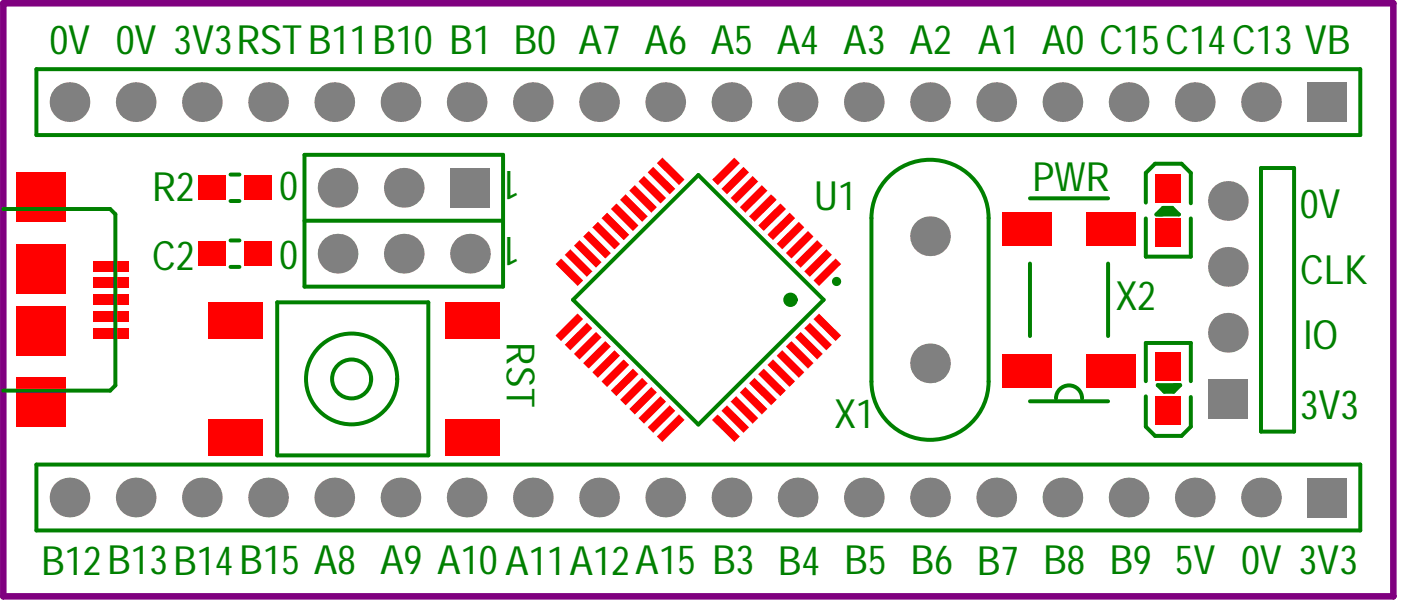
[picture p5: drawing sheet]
<svg xmlns="http://www.w3.org/2000/svg" width="89mm" height="38mm" viewBox="0 0 89 38" stroke-linecap="round" stroke-linejoin="round" font-family="sans-serif">
<path d="M.2 .2h88.6v37.8h-88.6z" fill="none" stroke="#800080" stroke-width=".42"/>
<g fill="#808080">
<circle cx="4.4" cy="31.7" r="1.27"/>
<circle cx="4.4" cy="6.5" r="1.27"/>
<circle cx="8.6" cy="6.5" r="1.27"/>
<circle cx="8.6" cy="31.7" r="1.27"/>
<circle cx="12.9" cy="31.7" r="1.27"/>
<circle cx="12.9" cy="6.5" r="1.27"/>
<circle cx="17.1" cy="31.7" r="1.27"/>
<circle cx="21.3" cy="31.7" r="1.27"/>
<circle cx="42.4" cy="31.7" r="1.27"/>
<circle cx="38.2" cy="31.7" r="1.27"/>
<circle cx="33.9" cy="31.7" r="1.27"/>
<circle cx="29.7" cy="31.7" r="1.27"/>
<circle cx="25.5" cy="31.7" r="1.27"/>
<circle cx="29.9" cy="16.2" r="1.27"/>
<circle cx="21.5" cy="16.2" r="1.27"/>
<circle cx="25.7" cy="16.2" r="1.27"/>
<circle cx="25.7" cy="12" r="1.27"/>
<circle cx="21.5" cy="12" r="1.27"/>
<circle cx="17.1" cy="6.5" r="1.27"/>
<circle cx="21.3" cy="6.5" r="1.27"/>
<circle cx="33.9" cy="6.5" r="1.27"/>
<circle cx="25.5" cy="6.5" r="1.27"/>
<circle cx="29.7" cy="6.5" r="1.27"/>
<circle cx="38.2" cy="6.5" r="1.27"/>
<circle cx="42.4" cy="6.5" r="1.27"/>
<circle cx="46.6" cy="31.7" r="1.27"/>
<circle cx="46.6" cy="6.5" r="1.27"/>
<circle cx="50.8" cy="31.7" r="1.27"/>
<circle cx="50.8" cy="6.5" r="1.27"/>
<circle cx="55" cy="31.7" r="1.27"/>
<circle cx="55" cy="6.5" r="1.27"/>
<circle cx="59.2" cy="31.7" r="1.27"/>
<circle cx="63.5" cy="31.7" r="1.27"/>
<circle cx="67.7" cy="31.7" r="1.27"/>
<circle cx="71.9" cy="31.7" r="1.27"/>
<circle cx="76.1" cy="31.7" r="1.27"/>
<circle cx="80.3" cy="31.7" r="1.27"/>
<circle cx="59.2" cy="23.1" r="1.27"/>
<circle cx="78.2" cy="21.2" r="1.27"/>
<circle cx="78.2" cy="17" r="1.27"/>
<circle cx="59.2" cy="15" r="1.27"/>
<circle cx="78.2" cy="12.8" r="1.27"/>
<circle cx="59.2" cy="6.5" r="1.27"/>
<circle cx="63.5" cy="6.5" r="1.27"/>
<circle cx="67.7" cy="6.5" r="1.27"/>
<circle cx="71.9" cy="6.5" r="1.27"/>
<circle cx="76.1" cy="6.5" r="1.27"/>
<circle cx="80.3" cy="6.5" r="1.27"/>
</g>
<g fill="#808080">
<path d="M28.7 10.7h2.5v2.5h-2.5z" fill-rule="evenodd"/>
<path d="M83.3 30.4h2.5v2.5h-2.5z" fill-rule="evenodd"/>
<path d="M77 24.1h2.5v2.5h-2.5z" fill-rule="evenodd"/>
<path d="M83.3 5.2h2.5v2.6h-2.5z" fill-rule="evenodd"/>
</g>
<g fill="#f00">
<path d="M12.6 11.2h1.8v1.5h-1.8z" fill-rule="evenodd"/>
<path d="M15.6 11.2h1.7v1.5h-1.7z" fill-rule="evenodd"/>
<path d="M12.6 15.4h1.8v1.5h-1.8z" fill-rule="evenodd"/>
<path d="M15.6 15.4h1.7v1.5h-1.7z" fill-rule="evenodd"/>
<path d="M73.6 22.4h1.7v1.8h-1.7z" fill-rule="evenodd"/>
<path d="M73.6 25.3h1.7v1.8h-1.7z" fill-rule="evenodd"/>
<path d="M73.6 13.9h1.7v1.8h-1.7z" fill-rule="evenodd"/>
<path d="M73.6 11.1h1.7v1.8h-1.7z" fill-rule="evenodd"/>
<path d="M13.3 19.3h3.4v2.3h-3.4z" fill-rule="evenodd"/>
<path d="M28.4 19.2h3.5v2.4h-3.5z" fill-rule="evenodd"/>
<path d="M28.4 26.7h3.5v2.3h-3.5z" fill-rule="evenodd"/>
<path d="M13.3 26.7h3.4v2.3h-3.4z" fill-rule="evenodd"/>
<path d="M63.9 22.5h3.1v2.2h-3.1z" fill-rule="evenodd"/>
<path d="M63.9 13.5h3.1v2.1h-3.1z" fill-rule="evenodd"/>
<path d="M69.2 13.5h3.1v2.1h-3.1z" fill-rule="evenodd"/>
<path d="M69.2 22.5h3.1v2.2h-3.1z" fill-rule="evenodd"/>
<path d="M51.8 20.3l.4-.3 1.4 1.4-.4 .3z" fill-rule="evenodd"/>
<path d="M51.2 20.9l.4-.4 1.4 1.4-.4 .4z" fill-rule="evenodd"/>
<path d="M50.7 21.5l.3-.4 1.4 1.4-.3 .4z" fill-rule="evenodd"/>
<path d="M50.1 22.1l.3-.4 1.4 1.4-.3 .4z" fill-rule="evenodd"/>
<path d="M49.5 22.7l.3-.4 1.4 1.4-.3 .4z" fill-rule="evenodd"/>
<path d="M48.9 23.2l.3-.3 1.5 1.4-.4 .3z" fill-rule="evenodd"/>
<path d="M48.3 23.8l.4-.3 1.4 1.4-.4 .3z" fill-rule="evenodd"/>
<path d="M47.7 24.4l.4-.3 1.4 1.4-.4 .3z" fill-rule="evenodd"/>
<path d="M47.1 25l.4-.4 1.4 1.4-.4 .4z" fill-rule="evenodd"/>
<path d="M46.5 25.6l.4-.4 1.4 1.4-.3 .4z" fill-rule="evenodd"/>
<path d="M46 26.2l.3-.4 1.4 1.4-.3 .4z" fill-rule="evenodd"/>
<path d="M45.4 26.7l.3-.3 1.4 1.4-.3 .3z" fill-rule="evenodd"/>
<path d="M41.8 27.8l1.5-1.4 .3 .3-1.4 1.4z" fill-rule="evenodd"/>
<path d="M41.3 27.2l1.4-1.4 .3 .4-1.4 1.4z" fill-rule="evenodd"/>
<path d="M40.7 26.6l1.4-1.4 .3 .4-1.4 1.4z" fill-rule="evenodd"/>
<path d="M40.1 26l1.4-1.4 .3 .4-1.4 1.4z" fill-rule="evenodd"/>
<path d="M39.5 25.5l1.4-1.4 .4 .3-1.4 1.4z" fill-rule="evenodd"/>
<path d="M38.9 24.9l1.4-1.4 .4 .3-1.4 1.4z" fill-rule="evenodd"/>
<path d="M38.3 24.3l1.4-1.4 .4 .3-1.4 1.4z" fill-rule="evenodd"/>
<path d="M37.7 23.7l1.4-1.4 .4 .4-1.4 1.4z" fill-rule="evenodd"/>
<path d="M37.2 23.1l1.4-1.4 .3 .4-1.4 1.4z" fill-rule="evenodd"/>
<path d="M36.6 22.5l1.4-1.4 .3 .4-1.4 1.4z" fill-rule="evenodd"/>
<path d="M36 21.9l1.4-1.4 .3 .4-1.4 1.4z" fill-rule="evenodd"/>
<path d="M35.4 21.4l1.4-1.4 .4 .3-1.5 1.4z" fill-rule="evenodd"/>
<path d="M35.4 16.8l.3-.3 1.5 1.4-.4 .3z" fill-rule="evenodd"/>
<path d="M36 16.2l.3-.3 1.4 1.4-.3 .3z" fill-rule="evenodd"/>
<path d="M36.6 15.6l.3-.3 1.4 1.4-.3 .3z" fill-rule="evenodd"/>
<path d="M37.2 15.1l.3-.4 1.4 1.4-.3 .4z" fill-rule="evenodd"/>
<path d="M37.7 14.5l.4-.4 1.4 1.4-.4 .4z" fill-rule="evenodd"/>
<path d="M38.3 13.9l.4-.4 1.4 1.4-.4 .4z" fill-rule="evenodd"/>
<path d="M38.9 13.3l.4-.3 1.4 1.4-.4 .3z" fill-rule="evenodd"/>
<path d="M39.5 12.7l.4-.3 1.4 1.4-.4 .3z" fill-rule="evenodd"/>
<path d="M40.1 12.1l.3-.3 1.4 1.4-.3 .3z" fill-rule="evenodd"/>
<path d="M40.7 11.6l.3-.4 1.4 1.4-.3 .4z" fill-rule="evenodd"/>
<path d="M41.3 11l.3-.4 1.4 1.4-.3 .4z" fill-rule="evenodd"/>
<path d="M41.8 10.4l.4-.4 1.4 1.4-.3 .4z" fill-rule="evenodd"/>
<path d="M45.4 11.4l1.4-1.4 .3 .4-1.4 1.4z" fill-rule="evenodd"/>
<path d="M46 12l1.4-1.4 .3 .4-1.4 1.4z" fill-rule="evenodd"/>
<path d="M46.5 12.6l1.5-1.4 .3 .4-1.4 1.4z" fill-rule="evenodd"/>
<path d="M47.1 13.2l1.4-1.4 .4 .3-1.4 1.4z" fill-rule="evenodd"/>
<path d="M47.7 13.8l1.4-1.4 .4 .3-1.4 1.4z" fill-rule="evenodd"/>
<path d="M48.3 14.4l1.4-1.4 .4 .3-1.4 1.4z" fill-rule="evenodd"/>
<path d="M48.9 14.9l1.4-1.4 .4 .4-1.5 1.4z" fill-rule="evenodd"/>
<path d="M49.5 15.5l1.4-1.4 .3 .4-1.4 1.4z" fill-rule="evenodd"/>
<path d="M50.1 16.1l1.4-1.4 .3 .4-1.4 1.4z" fill-rule="evenodd"/>
<path d="M50.7 16.7l1.4-1.4 .3 .3-1.4 1.4z" fill-rule="evenodd"/>
<path d="M51.2 17.3l1.4-1.4 .4 .3-1.4 1.4z" fill-rule="evenodd"/>
<path d="M51.8 17.9l1.4-1.4 .4 .3-1.4 1.4z" fill-rule="evenodd"/>
<path d="M1 11h3.2v3.1h-3.2z" fill-rule="evenodd"/>
<path d="M1 24h3.2v3.2h-3.2z" fill-rule="evenodd"/>
<path d="M1 15.5h3.2v3.2h-3.2z" fill-rule="evenodd"/>
<path d="M1 19.5h3.2v3.1h-3.2z" fill-rule="evenodd"/>
<path d="M5.9 16.6h2.3v.7h-2.3z" fill-rule="evenodd"/>
<path d="M5.9 17.7h2.3v.6h-2.3z" fill-rule="evenodd"/>
<path d="M5.9 18.8h2.3v.6h-2.3z" fill-rule="evenodd"/>
<path d="M5.9 19.8h2.3v.7h-2.3z" fill-rule="evenodd"/>
<path d="M5.9 20.9h2.3v.7h-2.3z" fill-rule="evenodd"/>
</g>
<g fill="#008000">
<circle cx="50.4" cy="19.1" r=".34"/>
<circle cx="53.3" cy="17.9" r=".17"/>
</g>
<g fill="none" stroke="#008000" stroke-width=".25">
<path d="M.2 13.3h6.8l.4 .3v10.9l-.4 .4h-6.8M2.3 4.4h84.4v4.2h-84.4zM14.7 12.8h.6M14.7 11.1h.6M14.7 17h.6M14.7 15.3h.6M17.7 19.2h9.6v9.8h-9.6zM19.4 9.9h12.6v8.3h-12.6zM19.4 14.1h12.6M36.5 19.1l8-8 8 8-8 7.9zM56.6 11.3a3.7 3.7 0 0 1 4.1-.8 3.7 3.7 0 0 1 2.3 3.4v10.4a3.7 3.7 0 0 1-3.8 3.7 3.7 3.7 0 0 1-3.7-3.7v-10.4a3.7 3.7 0 0 1 1.1-2.6zM65.6 16.8v4.6"/>
<path d="M65.6 12.6h5M70.6 16.8v4.6M73 12.9v-1.9l.6-.6h1.7l.6 .6v1.9M73 13.9v2.4h2.9v-2.4M73.7 13.7l.4-.5h.6l.4 .5zM74 13.4h.8M80.3 10.7h2.1v16.8h-2.1zM2.3 29.6h84.4v4.2h-84.4zM65.6 25.5h5M67.3 25.4a.83 .83 0 0 1 .8-.9 .83 .83 0 0 1 .8 .9M73 24.3v-2.5h2.9v2.5M73 25.2v2l.6 .6h1.7l.6-.6v-1.9"/>
<path d="M73.8 24.5h1.4l-.4 .4h-.6zM74 24.7h.9"/>
<circle cx="50.4" cy="19.1" r=".33"/>
<circle cx="53.3" cy="17.9" r=".17"/>
<circle cx="22.4" cy="24.1" r="1.24"/>
<circle cx="22.4" cy="24.1" r="2.9"/>
</g>
<g font-size="2.6" fill="#008000">
<text x="3.2" y="3.4">0V 0V 3V3RSTB11B10 B1 B0 A7 A6 A5 A4 A3 A2 A1 A0 C15C14C13 VB</text>
<text x="19" y="10.9" transform="rotate(-180 19 10.9)">0</text>
<text x="33.1" y="10.9" transform="rotate(-180 33.1 10.9)">1</text>
<text x="9.7" y="17.2">C2</text>
<text x="9.7" y="12.8">R2</text>
<text x="19" y="15.3" transform="rotate(-180 19 15.3)">0</text>
<text x="33.1" y="15.1" transform="rotate(-180 33.1 15.1)">1</text>
<text x="51.9" y="13.4">U1</text>
<text x="65.8" y="12.2">PWR</text>
<text x="82.8" y="13.9">0V</text>
<text x="71.1" y="19.7">X2</text>
<text x="82.8" y="18">CLK</text>
<text x="83" y="22.2">IO</text>
<text x="53.1" y="27.3">X1</text>
<text x="82.8" y="26.6">3V3</text>
<text x="2.6" y="36.6">B12B13B14B15 A8 A9 A10A11A12A15 B3 B4 B5 B6 B7 B8 B9</text>
<text x="74.9" y="36.6">5V 0V 3V3</text>
</g>
<text font-size="2.5" fill="#008000" x="32.3" y="21.8" transform="rotate(90 32.3 21.8)">RST</text>
</svg>
